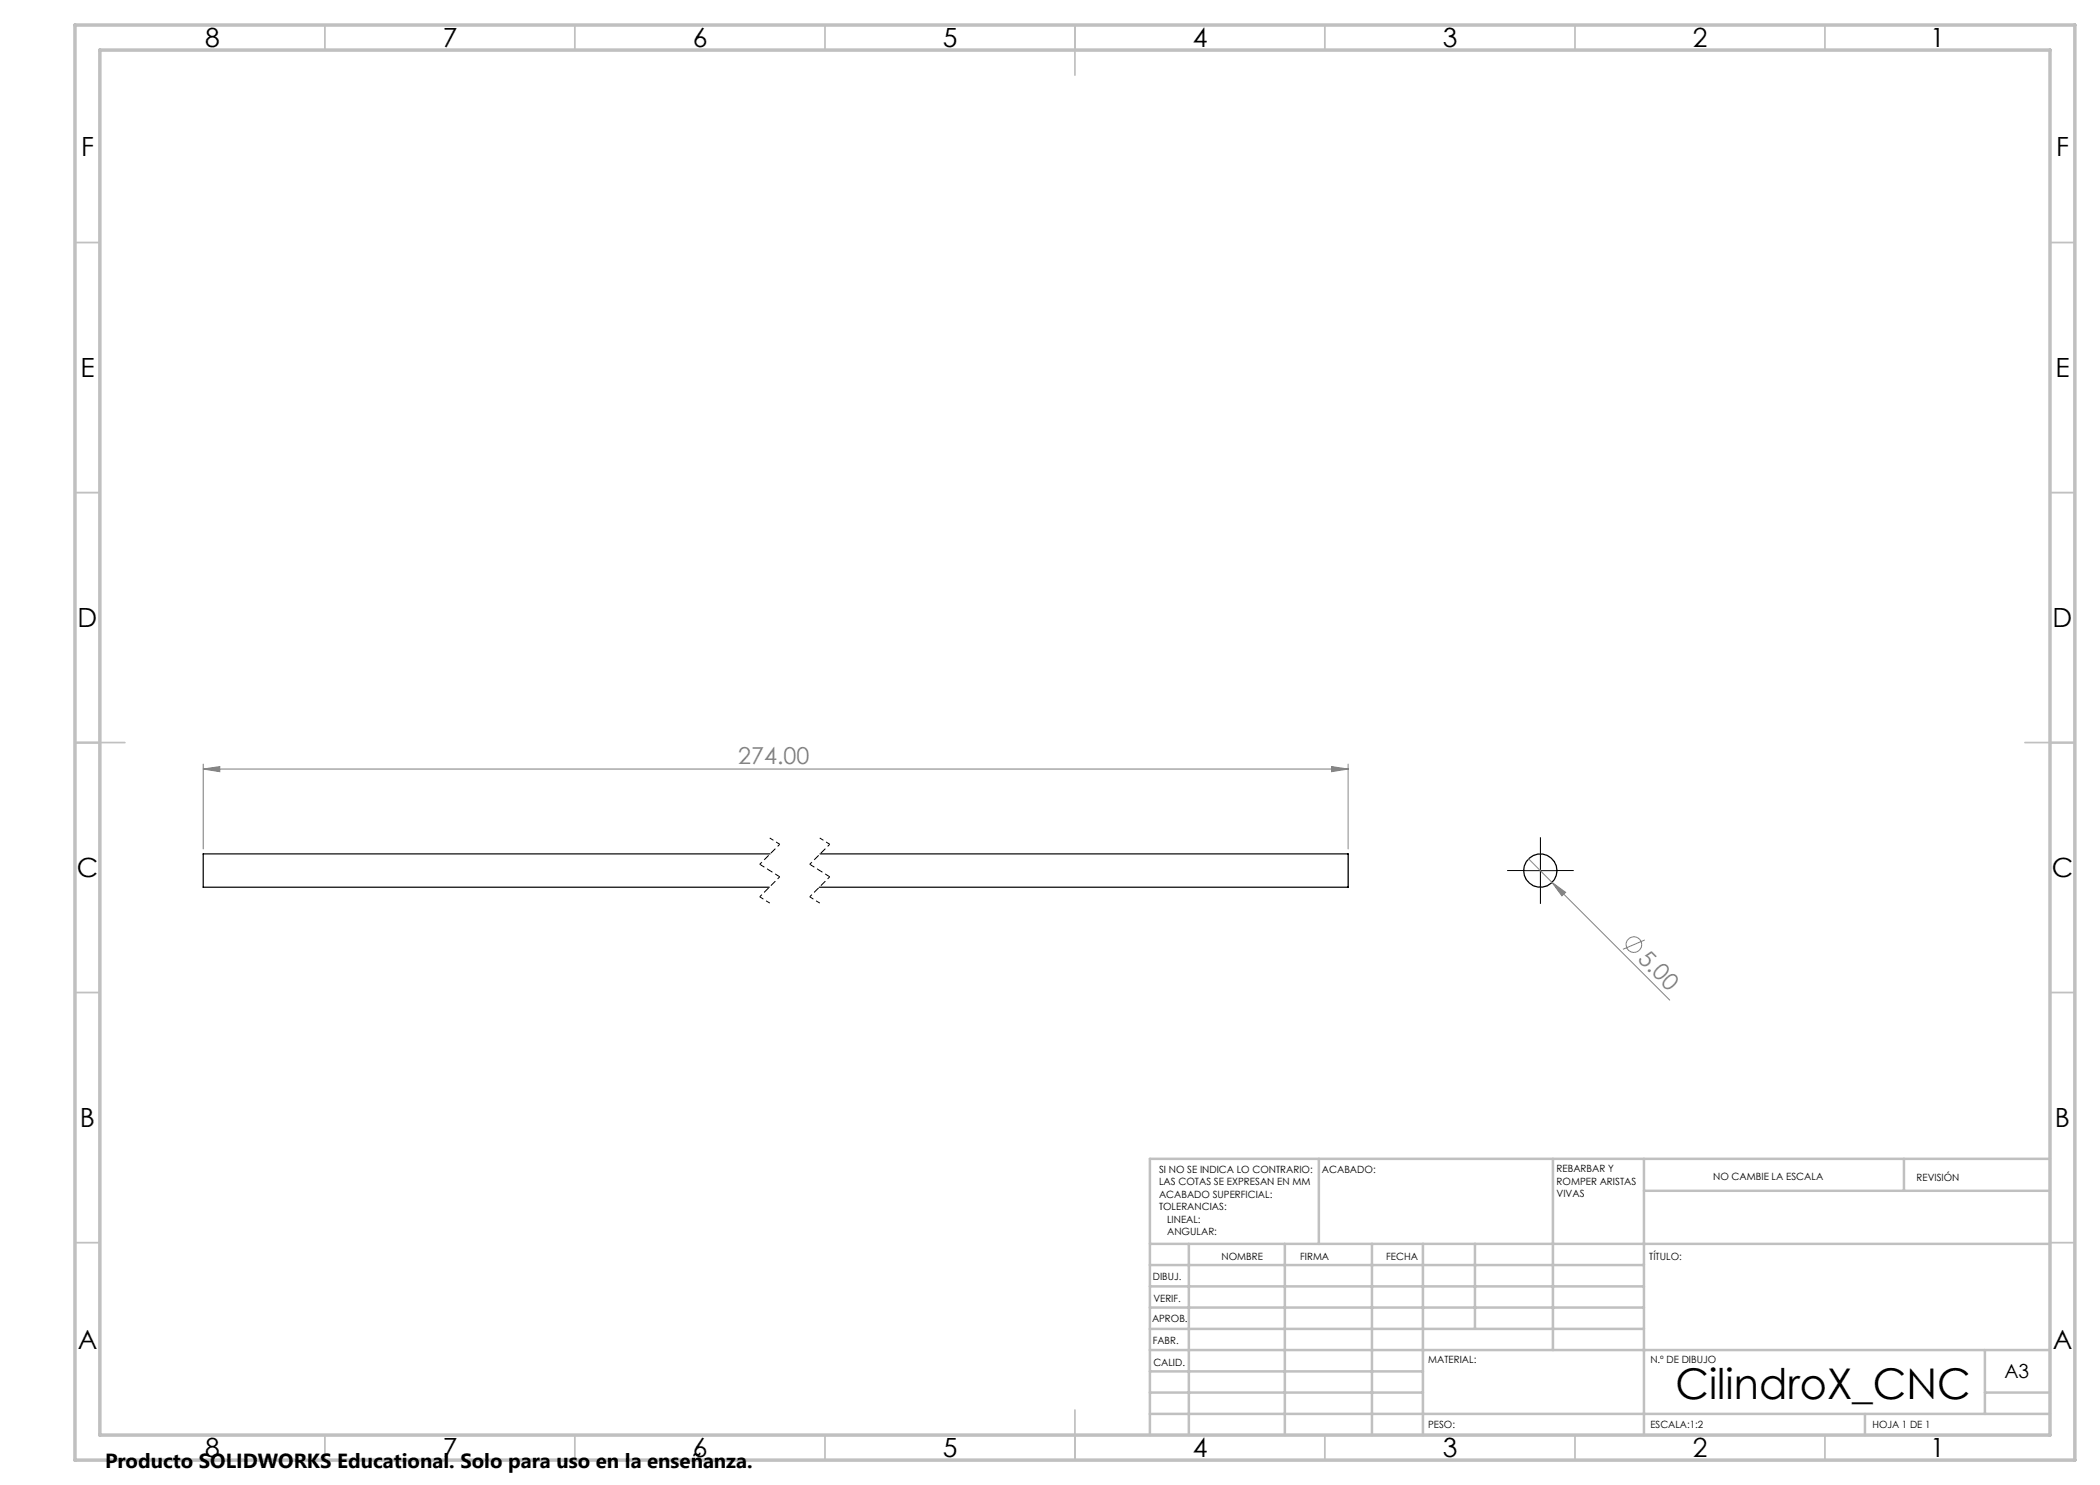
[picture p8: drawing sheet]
<svg xmlns="http://www.w3.org/2000/svg" width="420mm" height="297mm" viewBox="0 0 420 297" stroke-linecap="round" stroke-linejoin="round" font-family="sans-serif">
<g fill="none" stroke="#000" stroke-width=".25">
<path d="M154 170.8h-113.4v6.6h113.2M164 170.8h105.6v6.6h-105.7"/>
<circle cx="308.1" cy="174.1" r="3.3"/>
</g>
<g fill="none" stroke="#808080" stroke-width=".2">
<path d="M40.6 153.8l3.4-.5v1zM40.6 152.8v17M40.6 153.8h229M266.3 153.3l3.3 .5-3.3 .5zM269.6 152.8v17M305.7 171.8l4.7 4.7M310.4 176.5l2.7 2-.7 .7zM310.4 176.5l23.5 23.5M329 188l-4.4 1.9"/>
<circle cx="326.8" cy="188.9" r="1.56"/>
</g>
<path d="M304.8 174.1h-3.4M308.1 170.8v-3.4M308.1 177.4v3.4M311.4 174.1h3.4" fill="none" stroke="#000" stroke-width=".2" stroke-dasharray="15.2 1.3 1.3 1.3" stroke-linecap="butt"/>
<path d="M152 179.4l2 1.2M154 167.6l2 1.3M162 179.4l2 1.2M164 167.6l2 1.3" fill="none" stroke="#000" stroke-width=".2" stroke-dasharray="1.3 .6" stroke-dashoffset=".4" stroke-linecap="butt"/>
<path d="M156 168.9l-4 4M156 175.4l-4 4M166 168.9l-4 4M166 175.4l-4 4" fill="none" stroke="#000" stroke-width=".2" stroke-dasharray="1.3 .6" stroke-dashoffset=".7" stroke-linecap="butt"/>
<path d="M152 172.9l4 2.5M162 172.9l4 2.5" fill="none" stroke="#000" stroke-width=".2" stroke-dasharray="1.3 .6" stroke-dashoffset=".2" stroke-linecap="butt"/>
<path d="M304.7 174.1h6.7M308.1 170.8v6.6" fill="none" stroke="#000" stroke-width=".2"/>
<g fill="none" stroke="#c0c0c0" stroke-width=".35">
<path d="M65 5v5M115 5v5M165 5v5M215 5v10M265 5v5M315 5v5M365 5v5M15 48.5h5M410 48.5h5M15 98.5h5M410 98.5h5M15 148.5h10"/>
<path d="M405 148.5h10M15 198.5h5M410 198.5h5M15 248.5h5M410 248.5h5M65 287v5M115 287v5M165 287v5M215 282v10M265 287v5M315 287v5M365 287v5"/>
</g>
<g fill="none" stroke="#c0c0c0" stroke-width=".5">
<path d="M263.8 231.8v17M310.6 231.8v38.2M328.8 231.8v55.2M328.8 238.2h81.2M380.8 231.8v6.4M410 231.8h-180v55.2M230 248.8h180M230 257.3h98.8M230 253h98.8M237.8 248.8v38.2M257 248.8v38.2M274.4 248.8v38.2"/>
<path d="M284.6 248.8v38.2M295 248.8v17M230 265.8h98.8M230 261.5h98.8M230 278.5h54.6M230 274.3h54.6M230 270h180M397 278.5h13M397 270v12.8M230 282.8h180M373 282.8v4.2"/>
</g>
<path d="M15 5h400v287h-400zM20 10h390v277h-390z" fill="none" stroke="#c0c0c0" stroke-width=".7"/>
<g fill="#808080">
<path d="M310.4 176.5l2.7 2-.7 .7z"/>
<path d="M40.6 153.8l3.4-.5v1zM266.3 153.3l3.3 .5-3.3 .5z"/>
</g>
<text font-size="8.5" x="335.1" y="279.7">CilindroX_CNC</text>
<g font-size="5.3">
<text x="41" y="9.5">8</text>
<text x="88.5" y="9.5">7</text>
<text x="138.5" y="9.5">6</text>
<text x="188.5" y="9.5">5</text>
<text x="238.5" y="9.5">4</text>
<text x="288.5" y="9.5">3</text>
<text x="338.5" y="9.5">2</text>
<text x="386" y="9.5">1</text>
<text x="16.2" y="31.2">F</text>
<text x="411.2" y="31.2">F</text>
<text x="16.1" y="75.5">E</text>
<text x="411.1" y="75.5">E</text>
<text x="15.5" y="125.5">D</text>
<text x="410.5" y="125.5">D</text>
<text x="15.4" y="175.5">C</text>
<text x="410.4" y="175.5">C</text>
<text x="16" y="225.5">B</text>
<text x="411" y="225.5">B</text>
<text x="15.5" y="269.7">A</text>
<text x="410.5" y="269.7">A</text>
<text x="41" y="291.5">8</text>
<text x="88.5" y="291.5">7</text>
<text x="138.5" y="291.5">6</text>
<text x="188.5" y="291.5">5</text>
<text x="238.5" y="291.5">4</text>
<text x="288.5" y="291.5">3</text>
<text x="338.5" y="291.5">2</text>
<text x="386" y="291.5">1</text>
</g>
<g font-size="4.7" fill="#808080">
<text x="147.7" y="152.8">274.00</text>
<text x="327.4" y="191.9" transform="rotate(45 327.4 191.9)">5.00</text>
</g>
<text font-size="4.1" x="21" y="293.7">Producto SOLIDWORKS Educational. Solo para uso en la enseñanza.</text>
<text font-size="3.9" x="400.9" y="275.5">A3</text>
<g font-size="2">
<text x="231.8" y="234.6">SI NO SE INDICA LO CONTRARIO:</text>
<text x="231.8" y="237.1">LAS COTAS SE EXPRESAN EN MM</text>
<text x="231.8" y="239.6">ACABADO SUPERFICIAL:</text>
<text x="264.4" y="234.6">ACABADO:</text>
<text x="311.3" y="234.5">REBARBAR Y</text>
<text x="311.3" y="237">ROMPER ARISTAS</text>
<text x="311.3" y="239.5">VIVAS</text>
<text x="342.6" y="236">NO CAMBIE LA ESCALA</text>
<text x="383.3" y="236.2">REVISIÓN</text>
<text x="231.8" y="242.1">TOLERANCIAS:</text>
<text x="233.4" y="244.6">LINEAL:</text>
<text x="233.4" y="247.1">ANGULAR:</text>
<text x="244.3" y="252">NOMBRE</text>
<text x="260" y="251.9">FIRMA</text>
<text x="277.2" y="251.9">FECHA</text>
<text x="329.9" y="251.9">TÍTULO:</text>
<text x="230.6" y="256.1">DIBUJ.</text>
<text x="230.7" y="260.3">VERIF.</text>
<text x="230.4" y="264.4">APROB.</text>
<text x="230.5" y="268.8">FABR.</text>
<text x="230.7" y="273.1">CALID.</text>
<text x="285.6" y="272.5">MATERIAL:</text>
<text x="330.1" y="272.5">N.º DE DIBUJO</text>
<text x="285.6" y="285.5">PESO:</text>
<text x="330.1" y="285.6">ESCALA:1:2</text>
<text x="374.5" y="285.6">HOJA 1 DE 1</text>
</g>
</svg>
